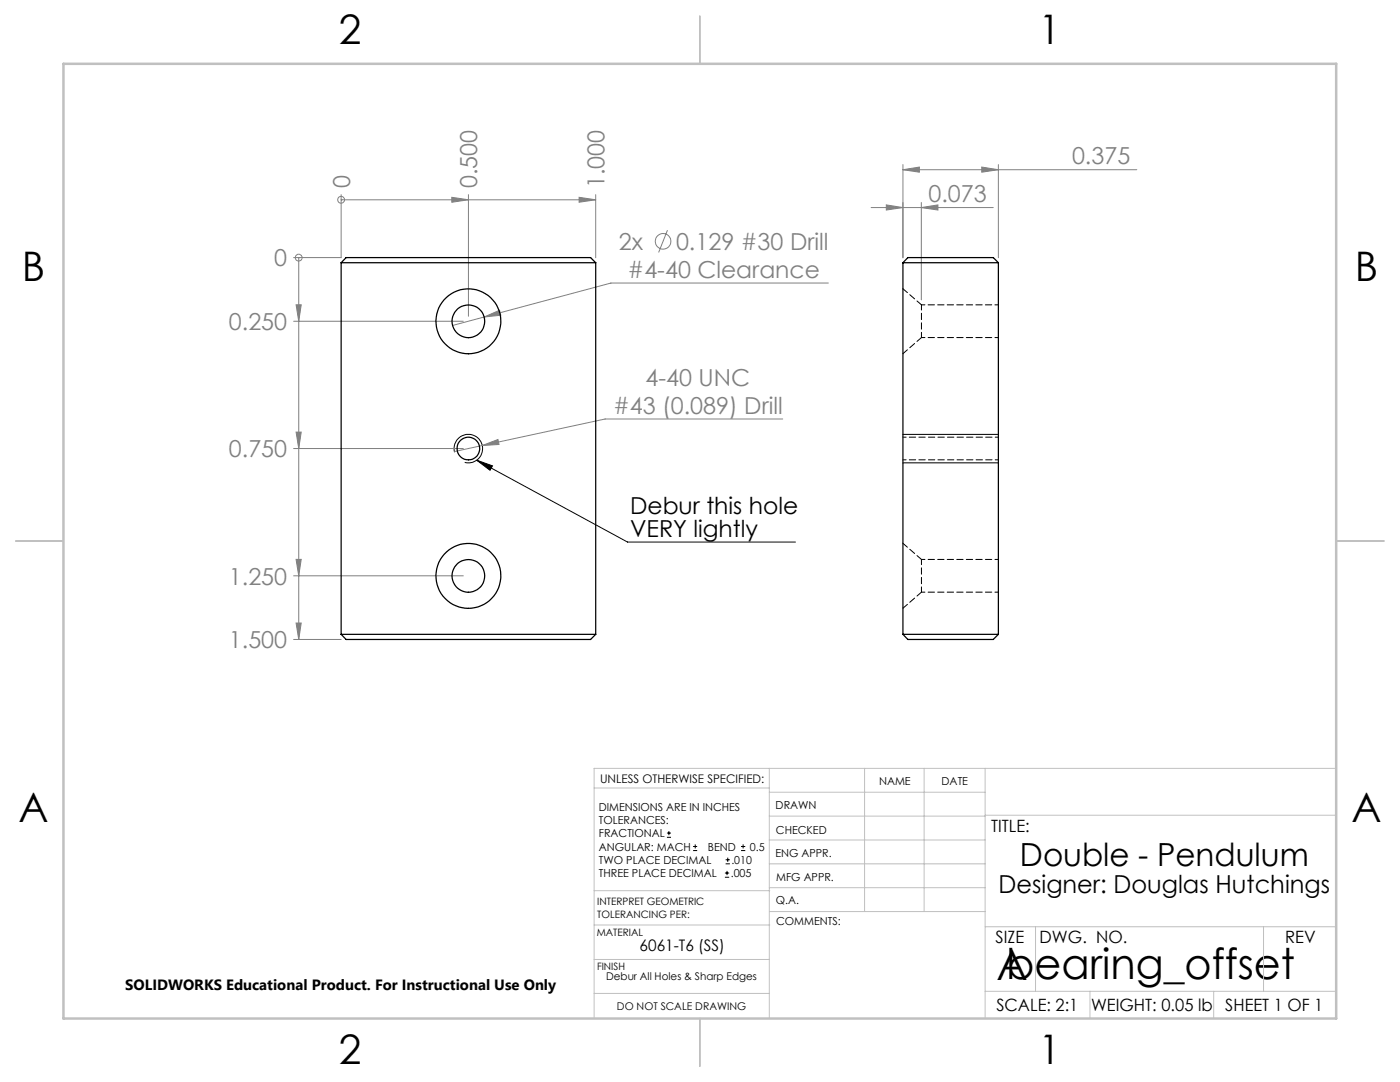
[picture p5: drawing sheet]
<svg xmlns="http://www.w3.org/2000/svg" width="279mm" height="216mm" viewBox="0 0 279 216" stroke-linecap="round" stroke-linejoin="round" font-family="sans-serif">
<g fill="none" stroke="#808080" stroke-width=".2">
<path d="M68.1 39.9h.1M68.1 38.8v12.6M68.1 39.9h50.8M90.2 39.4l3.3 .5-3.3 .5zM93.5 38.8v24.3M115.6 39.4l3.3 .5-3.3 .5zM118.9 38.8v12.6M180.2 33.9l3.3-.6v1.1zM180.2 32.8v18.6M180.2 33.9h46.7M195.9 33.3l3.3 .6-3.3 .5zM199.2 32.8v18.6"/>
<path d="M58.6 51.4h9.5M59.6 51.4h.1M59.6 51.4v76.2M133.2 45.9l-1.8 4.5M165.3 56.5h-43.4l-25.3 6.8M173.8 41.4h24.4M176.9 40.9l3.3 .5-3.3 .5zM183.9 41.4l3.3-.5v1zM183.9 40.4v19.4M58.6 64.1h33.9M59.1 60.8h1l-.5 3.3zM96.6 63.3l3.1-1.4 .2 1z"/>
<path d="M96.6 63.3l-6.3 1.6M58.6 89.5h33.9M59.1 86.2h1l-.5 3.3zM96.2 88.9l3.2-1.2 .2 1zM156.2 83.6h-35.4l-30.1 6.5M58.6 114.9h33.9M59.1 111.6h1l-.5 3.3zM58.6 127.6h9.5M59.1 124.3h1l-.5 3.3z"/>
<circle cx="68.1" cy="39.9" r=".69"/>
<circle cx="59.6" cy="51.4" r=".68"/>
<circle cx="132.3" cy="48.2" r="1.55"/>
</g>
<g fill="none" stroke="#000" stroke-width=".2">
<path d="M90.7 90.2a2.85 2.85 0 0 1 2.5-3.5 2.85 2.85 0 0 1 3.1 3.1 2.85 2.85 0 0 1-3.6 2.5M95.1 91.8l30.1 16.4h33.5M95.1 91.8l3.2 1.2-.5 .8zM180.2 86.7h19M180.2 92.4h19M133.1 167.1h.8M133.1 166.2h.8M133.5 165.8v.9M138.3 169.7h.8M138.3 168.9h.8M138.7 168.5v.8M144.7 175h.8"/>
<path d="M144.7 174.2h.8M144.8 172.4h.9M144.8 171.6h.9M145.1 173.8v.8M145.2 171.1v.9M147.9 169.7h.8M147.9 168.9h.8M148.3 168.5v.8"/>
</g>
<g fill="none" stroke="#c0c0c0" stroke-width=".2">
<path d="M118.6 157.2h34.9M153.5 153.3v49.9M153.5 158.1h43.1M172.5 153.3v28.6M184.4 153.3v28.6M196.6 153.3v49.9M266.7 153.3h-148.1v49.9M118.6 177.7h35M153.5 167.6h43.1M153.5 162.8h43.1M153.5 172.4h43.1M153.5 177.1h43.1"/>
<path d="M196.6 162.7h70.1M118.6 198.2h34.9M118.6 191.5h34.9M118.6 184.6h35M153.6 181.9h43M196.6 197.8h70.1M196.6 184.9h70.1M206.7 184.9v12.9M217.5 197.8v5.4M242.2 197.8v5.4M252.2 184.9v12.9"/>
</g>
<path d="M139.7 3.2v9.5M3.1 107.9h9.6M266.7 107.9h9.5M139.7 203.2v9.6" fill="none" stroke="#c0c0c0" stroke-width=".25"/>
<path d="M12.7 12.7h254v190.5h-254z" fill="none" stroke="#c0c0c0" stroke-width=".5"/>
<g fill="#808080">
<path d="M59.1 60.8h1l-.5 3.3zM59.1 86.2h1l-.5 3.3zM59.1 111.6h1l-.5 3.3zM59.1 124.3h1l-.5 3.3z"/>
<path d="M90.2 39.4l3.3 .5-3.3 .5zM115.6 39.4l3.3 .5-3.3 .5z"/>
<path d="M183.9 41.4l3.3-.5v1zM176.9 40.9l3.3 .5-3.3 .5z"/>
<path d="M96.2 88.9l3.4-.2-.2-1zM96.6 63.3l3.3-.4-.2-1zM180.2 33.9l3.3-.6v1.1zM195.9 33.3l3.3 .6-3.3 .5z"/>
</g>
<path d="M95.1 91.8l3.2 1.2-.5 .8z" fill="#000"/>
<g fill="none" stroke="#000" stroke-width=".25">
<path d="M68.1 52.4h50.8M68.1 52.4v74.2M68.1 52.4l1-1h48.8l1 1M118.9 52.4v74.2M180.2 52.4h19M180.2 52.4l1-1h17l1 1M180.2 52.4v74.2M199.2 52.4v74.2M68.1 126.6h50.8M68.1 126.6l1 1h48.8l1-1M180.2 126.6h19M180.2 126.6l1 1h17l1-1"/>
<circle cx="93.5" cy="64.1" r="3.3"/>
<circle cx="93.5" cy="64.1" r="6.5"/>
<circle cx="93.5" cy="89.5" r="2.26"/>
<circle cx="93.5" cy="114.9" r="3.3"/>
<circle cx="93.5" cy="114.9" r="6.5"/>
</g>
<path d="M183.9 67.4v-6.6M183.9 118.2v-6.6" fill="none" stroke="#000" stroke-width=".2" stroke-dasharray="1.3 .6" stroke-dashoffset=".2"/>
<path d="M180.2 70.6l3.7-3.2M183.9 60.8l-3.7-3.2M183.9 111.6l-3.7-3.2M180.2 121.4l3.7-3.2" fill="none" stroke="#000" stroke-width=".2" stroke-dasharray="1.3 .6" stroke-dashoffset=".1"/>
<path d="M183.9 67.4h15.4M199.3 60.8h-15.4M180.2 91.8h19.1M199.3 87.2h-19.1M183.9 118.2h15.4M199.3 111.6h-15.4" fill="none" stroke="#000" stroke-width=".2" stroke-dasharray="1.3 .6" stroke-dashoffset=".6"/>
<g font-size="8.5">
<text x="198.9" y="195.5">A</text>
<text x="200.8" y="195.4">bearing_offset</text>
</g>
<g font-size="8.1">
<text x="67.6" y="8.9">2</text>
<text x="207.3" y="8.9">1</text>
<text x="4.4" y="56.2">B</text>
<text x="270.4" y="56.2">B</text>
<text x="3.7" y="164.1">A</text>
<text x="269.7" y="164.1">A</text>
<text x="67.6" y="212.4">2</text>
<text x="207.3" y="212.4">1</text>
</g>
<text font-size="6.3" x="203.6" y="172.9">Double - Pendulum</text>
<text font-size="4.9" x="199.3" y="178.1">Designer: Douglas Hutchings</text>
<g font-size="4.7" fill="#808080">
<text x="213.9" y="32.8">0.375</text>
<text x="69.9" y="37.5" transform="rotate(-90 69.9 37.5)">0</text>
<text x="95.3" y="37.5" transform="rotate(-90 95.3 37.5)">0.500</text>
<text x="120.7" y="37.5" transform="rotate(-90 120.7 37.5)">1.000</text>
<text x="185.3" y="40.4">0.073</text>
<text x="54.7" y="53.2">0</text>
<text x="123.5" y="49.9">2x</text>
<text x="134.9" y="49.8">0.129 #30 Drill</text>
<text x="125.2" y="55.5">#4-40 Clearance</text>
<text x="45.7" y="65.9">0.250</text>
<text x="128.8" y="77">4-40 UNC</text>
<text x="122.3" y="82.6">#43 (0.089) Drill</text>
<text x="45.7" y="91.3">0.750</text>
<text x="45.7" y="116.7">1.250</text>
<text x="45.7" y="129.4">1.500</text>
</g>
<g font-size="4.7">
<text x="125.7" y="102.6">Debur this hole</text>
<text x="125.7" y="107.1">VERY lightly</text>
</g>
<g font-size="3.4">
<text x="197.8" y="166">TITLE:</text>
<text x="198.7" y="188.1">SIZE</text>
<text x="207.5" y="188.1">DWG. NO.</text>
<text x="256.5" y="188.2">REV</text>
<text x="198.8" y="201.7">SCALE: 2:1</text>
<text x="217.7" y="201.8">WEIGHT: 0.05 lb</text>
<text x="244.5" y="201.7">SHEET 1 OF 1</text>
</g>
<text font-size="3.2" x="127.7" y="189.7">6061-T6 (SS)</text>
<text font-size="3" x="25" y="197.6">SOLIDWORKS Educational Product. For Instructional Use Only</text>
<text font-size="2.4" x="119.8" y="156.2">UNLESS OTHERWISE SPECIFIED:</text>
<g font-size="2.2">
<text x="119.5" y="161.8">DIMENSIONS ARE IN INCHES</text>
<text x="154.8" y="161.4">DRAWN</text>
<text x="175.4" y="156.6">NAME</text>
<text x="187.9" y="156.7">DATE</text>
<text x="119.5" y="164.4">TOLERANCES:</text>
<text x="119.5" y="167.1">FRACTIONAL</text>
<text x="154.9" y="166.3">CHECKED</text>
<text x="119.5" y="172.4">TWO PLACE DECIMAL</text>
<text x="119.5" y="169.7">ANGULAR: MACH</text>
<text x="141.3" y="169.7">BEND</text>
<text x="146" y="172.4">.010</text>
<text x="149.6" y="169.7">0.5</text>
<text x="154.8" y="171">ENG APPR.</text>
<text x="119.5" y="175">THREE PLACE DECIMAL</text>
<text x="145.8" y="175">.005</text>
<text x="154.9" y="175.7">MFG APPR.</text>
<text x="154.9" y="180.4">Q.A.</text>
<text x="154.9" y="184.6">COMMENTS:</text>
</g>
<g font-size="2.1">
<text x="121" y="195.6">Debur All Holes &amp; Sharp Edges</text>
<text x="123.1" y="201.6">DO NOT SCALE DRAWING</text>
</g>
<g font-size="2">
<text x="119.2" y="180.6">INTERPRET GEOMETRIC</text>
<text x="119.2" y="183.1">TOLERANCING PER:</text>
<text x="119.1" y="186.7">MATERIAL</text>
<text x="119.1" y="193.5">FINISH</text>
</g>
</svg>
